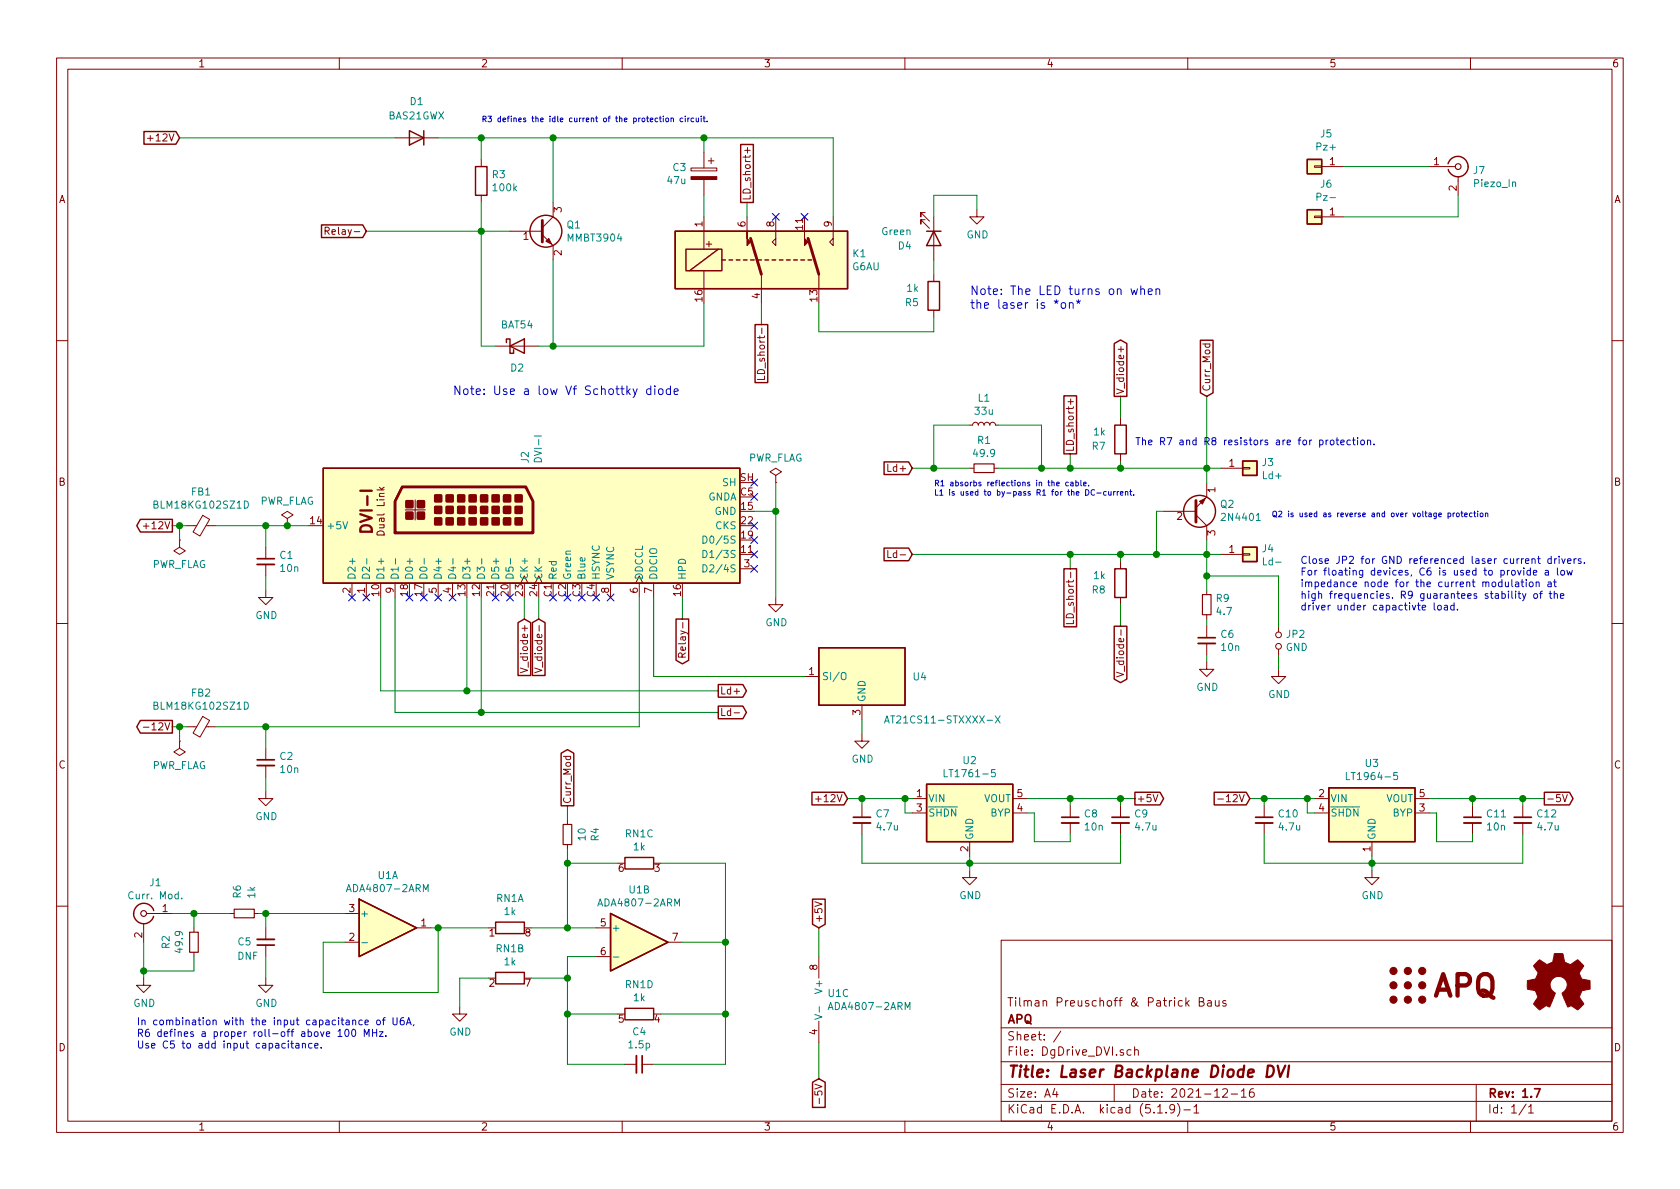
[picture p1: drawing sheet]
EESchema Schematic File Version 4
EELAYER 30 0
EELAYER END
$Descr A4 11693 8268
encoding utf-8
Sheet 1 1
Title "Laser Backplane Diode DVI"
Date "2021-12-16"
Rev "1.7"
Comp "APQ"
Comment1 "Tilman Preuschoff & Patrick Baus"
Comment2 ""
Comment3 ""
Comment4 ""
$EndDescr
Wire Wire Line
	4900 1350 4900 1500
Wire Wire Line
	4900 950  4900 1050
Wire Wire Line
	3850 950  3850 1400
Connection ~ 3850 950 
Wire Wire Line
	3350 950  3350 1100
Connection ~ 3350 950 
Wire Wire Line
	3350 1600 3550 1600
$Comp
L Device:D_Schottky D2
U 1 1
P 3600 2400
F 0 "D2" H 3600 2250 50  0000 C CNN
F 1 "BAT54" H 3600 2550 50  0000 C CNN
F 2 "Diode_SMD:D_SOT-23_ANK" H 3600 2524 50  0001 C CNN
F 3 "" H 3600 2400 50  0000 C CNN
F 4 "STMicroelectronics" H 3600 2400 60  0001 C CNN "MFN"
F 5 "BAT54SFILMY" H 3600 2400 50  0001 C CNN "PN"
F 6 "Use a low Vf Schottky" V 3600 2400 60  0001 C CNN "Note"
	1    3600 2400
	1    0    0    -1  
$EndComp
Wire Wire Line
	4900 2400 4900 2100
Wire Wire Line
	3750 2400 3850 2400
Wire Wire Line
	3850 2400 3850 1800
Connection ~ 3850 2400
Connection ~ 3350 1600
$Comp
L Device:R R3
U 1 1
P 3350 1250
F 0 "R3" H 3420 1296 50  0000 L CNN
F 1 "100k" H 3420 1205 50  0000 L CNN
F 2 "Resistor_SMD:R_0603_1608Metric" V 3280 1250 50  0001 C CNN
F 3 "" H 3350 1250 50  0001 C CNN
F 4 "Susumu" H 3350 1250 60  0001 C CNN "MFN"
F 5 "RR0816P-104-D" H 3350 1250 50  0001 C CNN "PN"
	1    3350 1250
	1    0    0    -1  
$EndComp
Wire Wire Line
	3350 1400 3350 1600
Wire Wire Line
	3450 2400 3350 2400
Text Notes 3150 2750 0    60   ~ 0
Note: Use a low Vf Schottky diode
Wire Wire Line
	3850 950  4900 950 
Wire Wire Line
	3350 950  3850 950 
Wire Wire Line
	3350 1600 3350 2400
$Comp
L Device:R R?
U 1 1
P 6500 2050
AR Path="/58C0011A/595D86D5/5BC1B30D" Ref="R?"  Part="1" 
AR Path="/5933E182/5BC1B30D" Ref="R?"  Part="1" 
AR Path="/5BC1B30D" Ref="R5"  Part="1" 
F 0 "R5" H 6600 2100 50  0000 L CNN
F 1 "1k" H 6600 2000 50  0000 L CNN
F 2 "Resistor_SMD:R_0603_1608Metric" V 6430 2050 50  0001 C CNN
F 3 "~" H 6500 2050 50  0001 C CNN
F 4 "Susumu" H 6500 2050 50  0001 C CNN "MFN"
F 5 "RR0816P-102-D" H 6500 2050 50  0001 C CNN "PN"
	1    6500 2050
	-1   0    0    1   
$EndComp
Wire Wire Line
	5700 2100 5700 2300
$Comp
L Device:LED D4
U 1 1
P 6500 1650
F 0 "D4" V 6550 1500 50  0000 R CNN
F 1 "Green" V 6450 1500 50  0000 R CNN
F 2 "LED_THT:LED_D3.0mm_FlatTop" H 6500 1650 50  0001 C CNN
F 3 "~" H 6500 1650 50  0001 C CNN
F 4 "Kingbright" H 6500 1650 50  0001 C CNN "MFN"
F 5 "WP424GDT" H 6500 1650 50  0001 C CNN "PN"
	1    6500 1650
	0    1    1    0   
$EndComp
Wire Wire Line
	6500 2300 6500 2200
Wire Wire Line
	6500 1900 6500 1800
NoConn ~ 5400 1500
Wire Wire Line
	5700 2300 6500 2300
Text Notes 6750 2150 0    60   ~ 0
Note: The LED turns on when\nthe laser is *on*
$Comp
L Device:CP C3
U 1 1
P 4900 1200
F 0 "C3" H 5018 1246 50  0000 L CNN
F 1 "47u" H 5018 1155 50  0000 L CNN
F 2 "Capacitor_THT:CP_Radial_D5.0mm_P2.00mm" H 4938 1050 50  0001 C CNN
F 3 "" H 4900 1200 50  0001 C CNN
F 4 "Nichicon" H 4900 1200 60  0001 C CNN "MFN"
F 5 "UHV1V470MDD" H 4900 1200 50  0001 C CNN "PN"
	1    4900 1200
	-1   0    0    -1  
$EndComp
$Comp
L Device:D D?
U 1 1
P 2900 950
AR Path="/58C0011A/590FFCC9/5D43EA34" Ref="D?"  Part="1" 
AR Path="/5933E182/5D43EA34" Ref="D?"  Part="1" 
AR Path="/5D43EA34" Ref="D1"  Part="1" 
F 0 "D1" H 2900 700 50  0000 C CNN
F 1 "BAS21GWX" H 2900 800 50  0000 C CNN
F 2 "Diode_SMD:D_SOD-123" H 2900 950 50  0001 C CNN
F 3 "~" H 2900 950 50  0001 C CNN
F 4 "Nexperia" H 2900 950 50  0001 C CNN "MFN"
F 5 "BAS21GWX" H 2900 950 50  0001 C CNN "PN"
	1    2900 950 
	-1   0    0    1   
$EndComp
Wire Wire Line
	3050 950  3350 950 
Wire Wire Line
	3350 1600 2550 1600
Wire Wire Line
	3850 2400 4900 2400
$Comp
L Molex:DVI-I J2
U 1 1
P 3250 3650
F 0 "J2" H 3680 3246 50  0000 L CNN
F 1 "DVI-I" H 3680 3155 50  0000 L CNN
F 2 "custom:DVI-I_Conn_Link_CDVI-F29VDG1-P1" H 3275 3650 50  0001 C CNN
F 3 "" H 3275 3650 50  0001 C CNN
F 4 "Conn_Link" H 3250 3650 50  0001 C CNN "MFN"
F 5 "CDVI-F29VDG1-P1" H 3250 3650 50  0001 C CNN "PN"
	1    3250 3650
	0    -1   -1   0   
$EndComp
$Comp
L Omron_G6AU:G6AU K1
U 1 1
P 5300 1800
F 0 "K1" H 5930 1846 50  0000 L CNN
F 1 "G6AU" H 5930 1755 50  0000 L CNN
F 2 "custom:Relay_SPDT_OMRON-G6A" H 5850 1850 50  0001 C CNN
F 3 "" H 5300 1800 50  0001 C CNN
F 4 "Omron" H 5300 1800 50  0001 C CNN "MFN"
F 5 "G6AU-274P-ST-US-DC9" H 5300 1800 50  0001 C CNN "PN"
	1    5300 1800
	1    0    0    -1  
$EndComp
Connection ~ 4900 950 
$Comp
L power:GND #PWR0101
U 1 1
P 5400 4150
F 0 "#PWR0101" H 5400 3900 50  0001 C CNN
F 1 "GND" H 5405 3977 50  0000 C CNN
F 2 "" H 5400 4150 50  0001 C CNN
F 3 "" H 5400 4150 50  0001 C CNN
	1    5400 4150
	1    0    0    -1  
$EndComp
Wire Wire Line
	5250 3550 5400 3550
Connection ~ 5400 3550
$Comp
L Connector:Conn_Coaxial J1
U 1 1
P 1000 6350
F 0 "J1" H 918 6567 50  0000 C CNN
F 1 "Curr. Mod." H 918 6476 50  0000 C CNN
F 2 "Connector_Coaxial:SMA_Amphenol_901-144_Vertical" H 1000 6350 50  0001 C CNN
F 3 "~" H 1000 6350 50  0001 C CNN
F 4 "DNF" H 1000 6350 50  0001 C CNN "Config"
	1    1000 6350
	-1   0    0    -1  
$EndComp
$Comp
L Device:R_Small R2
U 1 1
P 1350 6550
F 0 "R2" V 1154 6550 50  0000 C CNN
F 1 "49.9" V 1245 6550 50  0000 C CNN
F 2 "Resistor_SMD:R_1210_3225Metric" H 1350 6550 50  0001 C CNN
F 3 "~" H 1350 6550 50  0001 C CNN
F 4 "Yageo" V 1350 6550 50  0001 C CNN "MFN"
F 5 "RC1210FR-0749R9L" V 1350 6550 50  0001 C CNN "PN"
	1    1350 6550
	1    0    0    -1  
$EndComp
Wire Wire Line
	1200 6350 1350 6350
Text GLabel 5300 2250 3    50   UnSpc ~ 0
LD_short-
Wire Wire Line
	5300 2100 5300 2250
Text GLabel 5200 1400 1    50   UnSpc ~ 0
LD_short+
Wire Wire Line
	5200 1400 5200 1500
Text GLabel 7450 3150 1    50   UnSpc ~ 0
LD_short+
Text GLabel 7450 3950 3    50   UnSpc ~ 0
LD_short-
Wire Wire Line
	7450 3150 7450 3250
Connection ~ 7450 3250
Wire Wire Line
	7450 3950 7450 3850
NoConn ~ 2450 4150
NoConn ~ 2550 4150
NoConn ~ 2850 4150
NoConn ~ 2950 4150
NoConn ~ 3050 4150
NoConn ~ 3150 4150
NoConn ~ 3450 4150
NoConn ~ 3550 4150
NoConn ~ 3850 4150
NoConn ~ 3950 4150
NoConn ~ 4050 4150
NoConn ~ 4150 4150
NoConn ~ 4250 4150
Text GLabel 1200 3650 0    50   Output ~ 0
+12V
Text GLabel 4750 4300 3    50   Output ~ 0
Relay-
Wire Wire Line
	4750 4150 4750 4300
Text GLabel 1250 950  0    50   Input ~ 0
+12V
Wire Wire Line
	6500 1350 6500 1500
$Comp
L power:GND #PWR0102
U 1 1
P 6800 1450
F 0 "#PWR0102" H 6800 1200 50  0001 C CNN
F 1 "GND" H 6805 1277 50  0000 C CNN
F 2 "" H 6800 1450 50  0001 C CNN
F 3 "" H 6800 1450 50  0001 C CNN
	1    6800 1450
	1    0    0    -1  
$EndComp
Wire Wire Line
	6500 1350 6800 1350
Wire Wire Line
	6800 1350 6800 1450
Text GLabel 2550 1600 0    50   Input ~ 0
Relay-
$Comp
L power:PWR_FLAG #FLG0101
U 1 1
P 5400 3350
F 0 "#FLG0101" H 5400 3425 50  0001 C CNN
F 1 "PWR_FLAG" H 5400 3523 50  0000 C CNN
F 2 "" H 5400 3350 50  0001 C CNN
F 3 "~" H 5400 3350 50  0001 C CNN
	1    5400 3350
	1    0    0    -1  
$EndComp
$Comp
L power:PWR_FLAG #FLG0102
U 1 1
P 1250 3750
F 0 "#FLG0102" H 1250 3825 50  0001 C CNN
F 1 "PWR_FLAG" H 1250 3923 50  0000 C CNN
F 2 "" H 1250 3750 50  0001 C CNN
F 3 "~" H 1250 3750 50  0001 C CNN
	1    1250 3750
	-1   0    0    1   
$EndComp
Wire Wire Line
	5400 3350 5400 3550
Wire Wire Line
	5400 3550 5400 4150
NoConn ~ 5250 3350
NoConn ~ 5250 3450
NoConn ~ 5250 3650
NoConn ~ 5250 3750
NoConn ~ 5250 3850
NoConn ~ 5250 3950
$Comp
L Transistor_BJT:MMBT3904 Q1
U 1 1
P 3750 1600
F 0 "Q1" H 3941 1646 50  0000 L CNN
F 1 "MMBT3904" H 3941 1555 50  0000 L CNN
F 2 "Package_TO_SOT_SMD:SOT-23" H 3950 1525 50  0001 L CIN
F 3 "https://www.fairchildsemi.com/datasheets/2N/2N3904.pdf" H 3750 1600 50  0001 L CNN
F 4 "Nexperia" H 3750 1600 50  0001 C CNN "MFN"
F 5 "MMBT3904VL" H 3750 1600 50  0001 C CNN "PN"
	1    3750 1600
	1    0    0    -1  
$EndComp
Wire Wire Line
	1250 950  2750 950 
Wire Wire Line
	5800 950  5800 1500
Wire Wire Line
	4900 950  5800 950 
NoConn ~ 5600 1500
$Comp
L Device:R_Small R1
U 1 1
P 6850 3250
F 0 "R1" V 6654 3250 50  0000 C CNN
F 1 "49.9" V 6745 3250 50  0000 C CNN
F 2 "Resistor_SMD:R_0603_1608Metric" H 6850 3250 50  0001 C CNN
F 3 "~" H 6850 3250 50  0001 C CNN
F 4 "Susumu" V 6850 3250 50  0001 C CNN "MFN"
F 5 "RR0816Q-49R9-D-68R" V 6850 3250 50  0001 C CNN "PN"
	1    6850 3250
	0    1    1    0   
$EndComp
Wire Wire Line
	6750 3250 6500 3250
Text GLabel 3650 4300 3    50   Input ~ 0
V_diode+
Text GLabel 3750 4300 3    50   Input ~ 0
V_diode-
Wire Wire Line
	3650 4300 3650 4150
Wire Wire Line
	3750 4300 3750 4150
$Comp
L Connector:Conn_Coaxial J7
U 1 1
P 10150 1150
F 0 "J7" H 10250 1125 50  0000 L CNN
F 1 "Piezo_In" H 10250 1034 50  0000 L CNN
F 2 "Connector_Coaxial:SMA_Amphenol_901-144_Vertical" H 10150 1150 50  0001 C CNN
F 3 " ~" H 10150 1150 50  0001 C CNN
F 4 "DNF" H 10150 1150 50  0001 C CNN "Config"
	1    10150 1150
	1    0    0    -1  
$EndComp
Wire Wire Line
	9950 1150 9350 1150
Wire Wire Line
	10150 1500 10150 1350
$Comp
L Connector_Generic:Conn_01x01 J5
U 1 1
P 9150 1150
F 0 "J5" H 9068 925 50  0000 C CNN
F 1 "Pz+" H 9068 1016 50  0000 C CNN
F 2 "TestPoint:TestPoint_Keystone_5015_Micro-Minature" H 9150 1150 50  0001 C CNN
F 3 "~" H 9150 1150 50  0001 C CNN
F 4 "DNF" H 9150 1150 50  0001 C CNN "Config"
	1    9150 1150
	-1   0    0    1   
$EndComp
$Comp
L Connector_Generic:Conn_01x01 J6
U 1 1
P 9150 1500
F 0 "J6" H 9068 1275 50  0000 C CNN
F 1 "Pz-" H 9068 1366 50  0000 C CNN
F 2 "TestPoint:TestPoint_Keystone_5015_Micro-Minature" H 9150 1500 50  0001 C CNN
F 3 "~" H 9150 1500 50  0001 C CNN
F 4 "DNF" H 9150 1500 50  0001 C CNN "Config"
	1    9150 1500
	-1   0    0    1   
$EndComp
Wire Wire Line
	9350 1500 10150 1500
$Comp
L Connector_Generic:Conn_01x01 J3
U 1 1
P 8700 3250
F 0 "J3" H 8780 3292 50  0000 L CNN
F 1 "Ld+" H 8780 3201 50  0000 L CNN
F 2 "Connector_Wire:SolderWirePad_1x01_Drill1mm" H 8700 3250 50  0001 C CNN
F 3 "~" H 8700 3250 50  0001 C CNN
F 4 "DNF" H 8700 3250 50  0001 C CNN "Config"
	1    8700 3250
	1    0    0    -1  
$EndComp
$Comp
L Connector_Generic:Conn_01x01 J4
U 1 1
P 8700 3850
F 0 "J4" H 8780 3892 50  0000 L CNN
F 1 "Ld-" H 8780 3801 50  0000 L CNN
F 2 "TestPoint:TestPoint_Keystone_5019_Minature" H 8700 3850 50  0001 C CNN
F 3 "~" H 8700 3850 50  0001 C CNN
F 4 "DNF" H 8700 3850 50  0001 C CNN "Config"
	1    8700 3850
	1    0    0    -1  
$EndComp
Wire Wire Line
	8100 3550 8050 3550
Wire Wire Line
	7450 3850 7800 3850
Wire Wire Line
	7450 3250 7800 3250
Wire Wire Line
	6950 3250 7250 3250
Wire Wire Line
	8050 3550 8050 3850
Connection ~ 8050 3850
Wire Wire Line
	8050 3850 7800 3850
Text GLabel 7800 2750 1    50   Output ~ 0
V_diode+
Wire Wire Line
	8400 3350 8400 3250
Wire Wire Line
	8400 3250 8500 3250
Wire Wire Line
	8400 3250 7800 3250
Connection ~ 8400 3250
Connection ~ 7800 3250
$Comp
L Device:Q_NPN_EBC Q2
U 1 1
P 8300 3550
F 0 "Q2" H 8490 3504 50  0000 L CNN
F 1 "2N4401" H 8490 3595 50  0000 L CNN
F 2 "Package_TO_SOT_THT:TO-92_Inline_Horizontal1" H 8500 3650 50  0001 C CNN
F 3 "~" H 8300 3550 50  0001 C CNN
F 4 "ON Semiconductor" H 8300 3550 50  0001 C CNN "MFN"
F 5 "2N4401BU" H 8300 3550 50  0001 C CNN "PN"
	1    8300 3550
	1    0    0    1   
$EndComp
Connection ~ 7800 3850
Wire Wire Line
	8400 3750 8400 3850
Connection ~ 8400 3850
Wire Wire Line
	8400 3850 8500 3850
Wire Wire Line
	8050 3850 8400 3850
Wire Wire Line
	7800 3200 7800 3250
Wire Wire Line
	7800 3900 7800 3850
$Comp
L Graphic:Logo_Open_Hardware_Small LOGO2
U 1 1
P 10850 6850
F 0 "LOGO2" H 10850 7125 50  0001 C CNN
F 1 "Logo_Open_Hardware_Small" H 10850 6625 50  0001 C CNN
F 2 "Symbol:OSHW-Logo_7.5x8mm_SilkScreen" H 10850 6850 50  0001 C CNN
F 3 "~" H 10850 6850 50  0001 C CNN
F 4 "DNF" H 10850 6850 50  0001 C CNN "Config"
	1    10850 6850
	1    0    0    -1  
$EndComp
$Comp
L Custom_logos:Logo_APQ LOGO1
U 1 1
P 9500 6850
F 0 "LOGO1" H 9750 7125 50  0001 C CNN
F 1 "Logo_APQ" H 9750 6600 50  0001 C CNN
F 2 "custom:APQ-Logo_small" H 9800 6850 50  0001 C CNN
F 3 "~" H 9800 6850 50  0001 C CNN
F 4 "DNF" H 9500 6850 50  0001 C CNN "Config"
	1    9500 6850
	1    0    0    -1  
$EndComp
Wire Wire Line
	7800 2900 7800 2750
$Comp
L Device:R R?
U 1 1
P 7800 3050
AR Path="/58C0011A/595D86D5/5F87A319" Ref="R?"  Part="1" 
AR Path="/5933E182/5F87A319" Ref="R?"  Part="1" 
AR Path="/5F87A319" Ref="R7"  Part="1" 
F 0 "R7" H 7900 3100 50  0000 L CNN
F 1 "1k" H 7900 3000 50  0000 L CNN
F 2 "Resistor_SMD:R_0603_1608Metric" V 7730 3050 50  0001 C CNN
F 3 "~" H 7800 3050 50  0001 C CNN
F 4 "Susumu" H 7800 3050 50  0001 C CNN "MFN"
F 5 "RR0816P-102-D" H 7800 3050 50  0001 C CNN "PN"
	1    7800 3050
	-1   0    0    1   
$EndComp
$Comp
L Device:R R?
U 1 1
P 7800 4050
AR Path="/58C0011A/595D86D5/5F8863AB" Ref="R?"  Part="1" 
AR Path="/5933E182/5F8863AB" Ref="R?"  Part="1" 
AR Path="/5F8863AB" Ref="R8"  Part="1" 
F 0 "R8" H 7900 4100 50  0000 L CNN
F 1 "1k" H 7900 4000 50  0000 L CNN
F 2 "Resistor_SMD:R_0603_1608Metric" V 7730 4050 50  0001 C CNN
F 3 "~" H 7800 4050 50  0001 C CNN
F 4 "Susumu" H 7800 4050 50  0001 C CNN "MFN"
F 5 "RR0816P-102-D" H 7800 4050 50  0001 C CNN "PN"
	1    7800 4050
	-1   0    0    1   
$EndComp
Text GLabel 7800 4350 3    50   Output ~ 0
V_diode-
Wire Wire Line
	7800 4350 7800 4200
Text Notes 7900 3100 0    50   ~ 0
The R7 and R8 resistors are for protection.
$Comp
L Device:C_Small C1
U 1 1
P 1850 3900
F 0 "C1" H 1942 3946 50  0000 L CNN
F 1 "10n" H 1942 3855 50  0000 L CNN
F 2 "Capacitor_SMD:C_0603_1608Metric" H 1850 3900 50  0001 C CNN
F 3 "~" H 1850 3900 50  0001 C CNN
F 4 "Kemet" H 1850 3900 50  0001 C CNN "MFN"
F 5 "C0603C103K2RECAUTO " H 1850 3900 50  0001 C CNN "PN"
	1    1850 3900
	1    0    0    -1  
$EndComp
$Comp
L power:GND #PWR0103
U 1 1
P 1850 4100
F 0 "#PWR0103" H 1850 3850 50  0001 C CNN
F 1 "GND" H 1855 3927 50  0000 C CNN
F 2 "" H 1850 4100 50  0001 C CNN
F 3 "" H 1850 4100 50  0001 C CNN
	1    1850 4100
	1    0    0    -1  
$EndComp
Wire Wire Line
	1850 4100 1850 4000
Wire Wire Line
	1850 3800 1850 3650
Connection ~ 1850 3650
Wire Wire Line
	1200 3650 1250 3650
$Comp
L Device:Ferrite_Bead_Small FB1
U 1 1
P 1400 3650
F 0 "FB1" V 1163 3650 50  0000 C CNN
F 1 "BLM18KG102SZ1D" V 1254 3650 50  0000 C CNN
F 2 "Inductor_SMD:L_0603_1608Metric" V 1330 3650 50  0001 C CNN
F 3 "~" H 1400 3650 50  0001 C CNN
F 4 "Murata " V 1400 3650 50  0001 C CNN "MFN"
F 5 "BLM18KG102SZ1D" V 1400 3650 50  0001 C CNN "PN"
	1    1400 3650
	0    1    1    0   
$EndComp
Wire Wire Line
	1500 3650 1850 3650
$Comp
L power:GND #PWR0104
U 1 1
P 1000 6800
F 0 "#PWR0104" H 1000 6550 50  0001 C CNN
F 1 "GND" H 1005 6627 50  0000 C CNN
F 2 "" H 1000 6800 50  0001 C CNN
F 3 "" H 1000 6800 50  0001 C CNN
	1    1000 6800
	1    0    0    -1  
$EndComp
Wire Wire Line
	1350 6450 1350 6350
Wire Wire Line
	1000 6550 1000 6750
Wire Wire Line
	1000 6750 1350 6750
Wire Wire Line
	1350 6750 1350 6650
Connection ~ 1000 6750
Wire Wire Line
	1000 6750 1000 6800
Text GLabel 1200 5050 0    50   Output ~ 0
-12V
$Comp
L power:PWR_FLAG #FLG0103
U 1 1
P 1250 5150
F 0 "#FLG0103" H 1250 5225 50  0001 C CNN
F 1 "PWR_FLAG" H 1250 5323 50  0000 C CNN
F 2 "" H 1250 5150 50  0001 C CNN
F 3 "~" H 1250 5150 50  0001 C CNN
	1    1250 5150
	-1   0    0    1   
$EndComp
$Comp
L Device:C_Small C2
U 1 1
P 1850 5300
F 0 "C2" H 1942 5346 50  0000 L CNN
F 1 "10n" H 1942 5255 50  0000 L CNN
F 2 "Capacitor_SMD:C_0603_1608Metric" H 1850 5300 50  0001 C CNN
F 3 "~" H 1850 5300 50  0001 C CNN
F 4 "Kemet" H 1850 5300 50  0001 C CNN "MFN"
F 5 "C0603C103K2RECAUTO " H 1850 5300 50  0001 C CNN "PN"
	1    1850 5300
	1    0    0    -1  
$EndComp
$Comp
L power:GND #PWR0105
U 1 1
P 1850 5500
F 0 "#PWR0105" H 1850 5250 50  0001 C CNN
F 1 "GND" H 1855 5327 50  0000 C CNN
F 2 "" H 1850 5500 50  0001 C CNN
F 3 "" H 1850 5500 50  0001 C CNN
	1    1850 5500
	1    0    0    -1  
$EndComp
Wire Wire Line
	1850 5500 1850 5400
Wire Wire Line
	1850 5200 1850 5050
Connection ~ 1850 5050
Wire Wire Line
	1200 5050 1250 5050
$Comp
L Device:Ferrite_Bead_Small FB2
U 1 1
P 1400 5050
F 0 "FB2" V 1163 5050 50  0000 C CNN
F 1 "BLM18KG102SZ1D" V 1254 5050 50  0000 C CNN
F 2 "Inductor_SMD:L_0603_1608Metric" V 1330 5050 50  0001 C CNN
F 3 "~" H 1400 5050 50  0001 C CNN
F 4 "Murata " V 1400 5050 50  0001 C CNN "MFN"
F 5 "BLM18KG102SZ1D" V 1400 5050 50  0001 C CNN "PN"
	1    1400 5050
	0    1    1    0   
$EndComp
Wire Wire Line
	1500 5050 1850 5050
$Comp
L Device:L_Small L1
U 1 1
P 6850 2950
F 0 "L1" V 7035 2950 50  0000 C CNN
F 1 "33u" V 6944 2950 50  0000 C CNN
F 2 "custom:Coilcraft_XGL5050" H 6850 2950 50  0001 C CNN
F 3 "~" H 6850 2950 50  0001 C CNN
F 4 "Coilcraft" V 6850 2950 50  0001 C CNN "MFN"
F 5 "XGL5050-333MEC" V 6850 2950 50  0001 C CNN "PN"
	1    6850 2950
	0    -1   -1   0   
$EndComp
Wire Wire Line
	7250 2950 7250 3250
Wire Wire Line
	6950 2950 7250 2950
Connection ~ 7250 3250
Wire Wire Line
	7250 3250 7450 3250
Wire Wire Line
	6500 3250 6500 2950
Wire Wire Line
	6500 2950 6750 2950
Text GLabel 8400 2750 1    50   Input ~ 0
Curr_Mod
Wire Wire Line
	8400 3250 8400 2750
$Comp
L Regulator_Linear:LT1761-5 U2
U 1 1
P 6750 5650
F 0 "U2" H 6750 6017 50  0000 C CNN
F 1 "LT1761-5" H 6750 5926 50  0000 C CNN
F 2 "Package_TO_SOT_SMD:TSOT-23-5" H 6750 5975 50  0001 C CNN
F 3 "https://www.analog.com/media/en/technical-documentation/data-sheets/1761sff.pdf" H 6750 5650 50  0001 C CNN
F 4 "Linear Technology" H 6750 5650 50  0001 C CNN "MFN"
F 5 "LT1761ES5-5#TRPBF" H 6750 5650 50  0001 C CNN "PN"
	1    6750 5650
	1    0    0    -1  
$EndComp
$Comp
L Device:C_Small C8
U 1 1
P 7450 5700
F 0 "C8" H 7542 5746 50  0000 L CNN
F 1 "10n" H 7542 5655 50  0000 L CNN
F 2 "Capacitor_SMD:C_0603_1608Metric" H 7450 5700 50  0001 C CNN
F 3 "~" H 7450 5700 50  0001 C CNN
F 4 "Murata Electronics" H 7450 5700 50  0001 C CNN "MFN"
F 5 "GRM1885C1H103JA01J" H 7450 5700 50  0001 C CNN "PN"
	1    7450 5700
	1    0    0    -1  
$EndComp
$Comp
L Device:C_Small C7
U 1 1
P 6000 5700
F 0 "C7" H 6092 5746 50  0000 L CNN
F 1 "4.7u" H 6092 5655 50  0000 L CNN
F 2 "Capacitor_SMD:C_0805_2012Metric" H 6000 5700 50  0001 C CNN
F 3 "~" H 6000 5700 50  0001 C CNN
F 4 "Murata Electronics" H 6000 5700 50  0001 C CNN "MFN"
F 5 "GRM21BR61H475KE51L" H 6000 5700 50  0001 C CNN "PN"
	1    6000 5700
	1    0    0    -1  
$EndComp
$Comp
L Device:C_Small C9
U 1 1
P 7800 5700
F 0 "C9" H 7892 5746 50  0000 L CNN
F 1 "4.7u" H 7892 5655 50  0000 L CNN
F 2 "Capacitor_SMD:C_0805_2012Metric" H 7800 5700 50  0001 C CNN
F 3 "~" H 7800 5700 50  0001 C CNN
F 4 "Murata Electronics" H 7800 5700 50  0001 C CNN "MFN"
F 5 "GRM21BR61H475KE51L" H 7800 5700 50  0001 C CNN "PN"
	1    7800 5700
	1    0    0    -1  
$EndComp
$Comp
L power:GND #PWR0106
U 1 1
P 6750 6050
F 0 "#PWR0106" H 6750 5800 50  0001 C CNN
F 1 "GND" H 6755 5877 50  0000 C CNN
F 2 "" H 6750 6050 50  0001 C CNN
F 3 "" H 6750 6050 50  0001 C CNN
	1    6750 6050
	1    0    0    -1  
$EndComp
Wire Wire Line
	6750 5950 6750 6000
Wire Wire Line
	6750 6000 6000 6000
Wire Wire Line
	6000 6000 6000 5800
Connection ~ 6750 6000
Wire Wire Line
	6750 6000 6750 6050
Wire Wire Line
	7150 5650 7200 5650
Wire Wire Line
	7200 5650 7200 5850
Wire Wire Line
	7200 5850 7450 5850
Wire Wire Line
	7450 5850 7450 5800
Wire Wire Line
	7150 5550 7450 5550
Wire Wire Line
	7800 5550 7800 5600
Wire Wire Line
	7450 5600 7450 5550
Connection ~ 7450 5550
Wire Wire Line
	7450 5550 7800 5550
Wire Wire Line
	6750 6000 7800 6000
Wire Wire Line
	7800 6000 7800 5800
Wire Wire Line
	6350 5550 6300 5550
Wire Wire Line
	6000 5550 6000 5600
Wire Wire Line
	6350 5650 6300 5650
Wire Wire Line
	6300 5650 6300 5550
Connection ~ 6300 5550
Wire Wire Line
	6300 5550 6000 5550
Text GLabel 5900 5550 0    50   Input ~ 0
+12V
Wire Wire Line
	5900 5550 6000 5550
Connection ~ 6000 5550
$Comp
L Device:C_Small C11
U 1 1
P 10250 5700
F 0 "C11" H 10342 5746 50  0000 L CNN
F 1 "10n" H 10342 5655 50  0000 L CNN
F 2 "Capacitor_SMD:C_0603_1608Metric" H 10250 5700 50  0001 C CNN
F 3 "~" H 10250 5700 50  0001 C CNN
F 4 "Murata Electronics" H 10250 5700 50  0001 C CNN "MFN"
F 5 "GRM1885C1H103JA01J" H 10250 5700 50  0001 C CNN "PN"
	1    10250 5700
	1    0    0    -1  
$EndComp
$Comp
L Device:C_Small C10
U 1 1
P 8800 5700
F 0 "C10" H 8892 5746 50  0000 L CNN
F 1 "4.7u" H 8892 5655 50  0000 L CNN
F 2 "Capacitor_SMD:C_0805_2012Metric" H 8800 5700 50  0001 C CNN
F 3 "~" H 8800 5700 50  0001 C CNN
F 4 "Murata Electronics" H 8800 5700 50  0001 C CNN "MFN"
F 5 "GRM21BR61H475KE51L" H 8800 5700 50  0001 C CNN "PN"
	1    8800 5700
	1    0    0    -1  
$EndComp
$Comp
L Device:C_Small C12
U 1 1
P 10600 5700
F 0 "C12" H 10692 5746 50  0000 L CNN
F 1 "4.7u" H 10692 5655 50  0000 L CNN
F 2 "Capacitor_SMD:C_0805_2012Metric" H 10600 5700 50  0001 C CNN
F 3 "~" H 10600 5700 50  0001 C CNN
F 4 "Murata Electronics" H 10600 5700 50  0001 C CNN "MFN"
F 5 "GRM21BR61H475KE51L" H 10600 5700 50  0001 C CNN "PN"
	1    10600 5700
	1    0    0    -1  
$EndComp
$Comp
L power:GND #PWR0107
U 1 1
P 9550 6050
F 0 "#PWR0107" H 9550 5800 50  0001 C CNN
F 1 "GND" H 9555 5877 50  0000 C CNN
F 2 "" H 9550 6050 50  0001 C CNN
F 3 "" H 9550 6050 50  0001 C CNN
	1    9550 6050
	1    0    0    -1  
$EndComp
Wire Wire Line
	9550 5950 9550 6000
Wire Wire Line
	9550 6000 8800 6000
Wire Wire Line
	8800 6000 8800 5800
Connection ~ 9550 6000
Wire Wire Line
	9550 6000 9550 6050
Wire Wire Line
	9950 5650 10000 5650
Wire Wire Line
	10000 5650 10000 5850
Wire Wire Line
	10000 5850 10250 5850
Wire Wire Line
	10250 5850 10250 5800
Wire Wire Line
	9950 5550 10250 5550
Wire Wire Line
	10600 5550 10600 5600
Wire Wire Line
	10250 5600 10250 5550
Connection ~ 10250 5550
Wire Wire Line
	10250 5550 10600 5550
Wire Wire Line
	9550 6000 10600 6000
Wire Wire Line
	10600 6000 10600 5800
Wire Wire Line
	9150 5550 9100 5550
Wire Wire Line
	8800 5550 8800 5600
Wire Wire Line
	9150 5650 9100 5650
Wire Wire Line
	9100 5650 9100 5550
Connection ~ 9100 5550
Wire Wire Line
	9100 5550 8800 5550
Text GLabel 8700 5550 0    50   Input ~ 0
-12V
Wire Wire Line
	8700 5550 8800 5550
Connection ~ 8800 5550
Text GLabel 7900 5550 2    50   Output ~ 0
+5V
Text GLabel 10750 5550 2    50   Output ~ 0
-5V
Wire Wire Line
	7800 5550 7900 5550
Connection ~ 7800 5550
Wire Wire Line
	10600 5550 10750 5550
Connection ~ 10600 5550
$Comp
L Amplifier_Operational:ADA4807-2ARM U1
U 1 1
P 2700 6450
F 0 "U1" H 2700 6817 50  0000 C CNN
F 1 "ADA4807-2ARM" H 2700 6726 50  0000 C CNN
F 2 "custom:MSOP-8_3x3mm_P0.65mm_mod" H 2700 6450 50  0001 C CNN
F 3 "https://www.analog.com/media/en/technical-documentation/data-sheets/ADA4807-1_4807-2_4807-4.pdf" H 2700 6450 50  0001 C CNN
F 4 "Analog Devices" H 2700 6450 50  0001 C CNN "MFN"
F 5 "ADA4807-2ARMZ" H 2700 6450 50  0001 C CNN "PN"
	1    2700 6450
	1    0    0    -1  
$EndComp
$Comp
L Amplifier_Operational:ADA4807-2ARM U1
U 2 1
P 4450 6550
F 0 "U1" H 4450 6917 50  0000 C CNN
F 1 "ADA4807-2ARM" H 4450 6826 50  0000 C CNN
F 2 "custom:MSOP-8_3x3mm_P0.65mm_mod" H 4450 6550 50  0001 C CNN
F 3 "https://www.analog.com/media/en/technical-documentation/data-sheets/ADA4807-1_4807-2_4807-4.pdf" H 4450 6550 50  0001 C CNN
F 4 "Analog Devices" H 4450 6550 50  0001 C CNN "MFN"
F 5 "ADA4807-2ARMZ" H 4450 6550 50  0001 C CNN "PN"
	2    4450 6550
	1    0    0    -1  
$EndComp
$Comp
L Device:R_Pack04_Split RN1
U 1 1
P 3550 6450
F 0 "RN1" V 3343 6450 50  0000 C CNN
F 1 "1k" V 3434 6450 50  0000 C CNN
F 2 "custom:MSOP-8_3x3mm_P0.65mm_mod" V 3470 6450 50  0001 C CNN
F 3 "~" H 3550 6450 50  0001 C CNN
F 4 "Vishay" H 3550 6450 50  0001 C CNN "MFN"
F 5 "MORNTA1001AT5" H 3550 6450 50  0001 C CNN "PN"
	1    3550 6450
	0    1    1    0   
$EndComp
$Comp
L Device:R_Pack04_Split RN1
U 3 1
P 4450 6000
F 0 "RN1" V 4243 6000 50  0000 C CNN
F 1 "1k" V 4334 6000 50  0000 C CNN
F 2 "custom:MSOP-8_3x3mm_P0.65mm_mod" V 4370 6000 50  0001 C CNN
F 3 "~" H 4450 6000 50  0001 C CNN
F 4 "Vishay" H 4450 6000 50  0001 C CNN "MFN"
F 5 "MORNTA1001AT5" H 4450 6000 50  0001 C CNN "PN"
	3    4450 6000
	0    -1   1    0   
$EndComp
$Comp
L Device:R_Pack04_Split RN1
U 4 1
P 4450 7050
F 0 "RN1" V 4243 7050 50  0000 C CNN
F 1 "1k" V 4334 7050 50  0000 C CNN
F 2 "custom:MSOP-8_3x3mm_P0.65mm_mod" V 4370 7050 50  0001 C CNN
F 3 "~" H 4450 7050 50  0001 C CNN
F 4 "Vishay" H 4450 7050 50  0001 C CNN "MFN"
F 5 "MORNTA1001AT5" H 4450 7050 50  0001 C CNN "PN"
	4    4450 7050
	0    -1   1    0   
$EndComp
$Comp
L Device:R_Pack04_Split RN1
U 2 1
P 3550 6800
F 0 "RN1" V 3343 6800 50  0000 C CNN
F 1 "1k" V 3434 6800 50  0000 C CNN
F 2 "custom:MSOP-8_3x3mm_P0.65mm_mod" V 3470 6800 50  0001 C CNN
F 3 "~" H 3550 6800 50  0001 C CNN
F 4 "Vishay" H 3550 6800 50  0001 C CNN "MFN"
F 5 "MORNTA1001AT5" H 3550 6800 50  0001 C CNN "PN"
	2    3550 6800
	0    1    1    0   
$EndComp
$Comp
L Device:C_Small C4
U 1 1
P 4450 7400
F 0 "C4" V 4221 7400 50  0000 C CNN
F 1 "1.5p" V 4312 7400 50  0000 C CNN
F 2 "Capacitor_SMD:C_0603_1608Metric" H 4450 7400 50  0001 C CNN
F 3 "~" H 4450 7400 50  0001 C CNN
F 4 "Yageo" V 4450 7400 50  0001 C CNN "MFN"
F 5 "CC0603CPNPO9BN1R5" V 4450 7400 50  0001 C CNN "PN"
	1    4450 7400
	0    1    1    0   
$EndComp
Wire Wire Line
	3000 6450 3050 6450
Wire Wire Line
	3700 6450 3950 6450
Wire Wire Line
	4150 6650 3950 6650
Wire Wire Line
	3950 6650 3950 6800
Wire Wire Line
	3950 6800 3700 6800
$Comp
L power:GND #PWR0108
U 1 1
P 3200 7000
F 0 "#PWR0108" H 3200 6750 50  0001 C CNN
F 1 "GND" H 3205 6827 50  0000 C CNN
F 2 "" H 3200 7000 50  0001 C CNN
F 3 "" H 3200 7000 50  0001 C CNN
	1    3200 7000
	1    0    0    -1  
$EndComp
Wire Wire Line
	3200 7000 3200 6800
Wire Wire Line
	3200 6800 3400 6800
Wire Wire Line
	3950 6800 3950 7050
Wire Wire Line
	3950 7400 4350 7400
Connection ~ 3950 6800
Wire Wire Line
	4300 7050 3950 7050
Connection ~ 3950 7050
Wire Wire Line
	3950 7050 3950 7400
Wire Wire Line
	4550 7400 5050 7400
Wire Wire Line
	5050 7400 5050 7050
Wire Wire Line
	5050 6550 4750 6550
Wire Wire Line
	4600 7050 5050 7050
Connection ~ 5050 7050
Wire Wire Line
	3950 6450 3950 6000
Wire Wire Line
	3950 6000 4300 6000
Connection ~ 3950 6450
Wire Wire Line
	3950 6450 4150 6450
Wire Wire Line
	4600 6000 5050 6000
Wire Wire Line
	5050 6000 5050 6550
Connection ~ 5050 6550
Text GLabel 3950 5600 1    50   Output ~ 0
Curr_Mod
Wire Wire Line
	2400 6550 2250 6550
Wire Wire Line
	2250 6550 2250 6900
Wire Wire Line
	2250 6900 3050 6900
Wire Wire Line
	3050 6900 3050 6450
Wire Wire Line
	3050 6450 3400 6450
$Comp
L Amplifier_Operational:ADA4807-2ARM U1
U 3 1
P 5800 6950
F 0 "U1" H 5758 6996 50  0000 L CNN
F 1 "ADA4807-2ARM" H 5758 6905 50  0000 L CNN
F 2 "custom:MSOP-8_3x3mm_P0.65mm_mod" H 5800 6950 50  0001 C CNN
F 3 "https://www.analog.com/media/en/technical-documentation/data-sheets/ADA4807-1_4807-2_4807-4.pdf" H 5800 6950 50  0001 C CNN
	3    5800 6950
	1    0    0    -1  
$EndComp
Text GLabel 5700 6450 1    50   Input ~ 0
+5V
Text GLabel 5700 7500 3    50   Input ~ 0
-5V
$Comp
L Device:R_Small R4
U 1 1
P 3950 5800
F 0 "R4" V 3754 5800 50  0000 C CNN
F 1 "10" V 3845 5800 50  0000 C CNN
F 2 "Resistor_SMD:R_0603_1608Metric" H 3950 5800 50  0001 C CNN
F 3 "~" H 3950 5800 50  0001 C CNN
F 4 "Susumu" V 3950 5800 50  0001 C CNN "MFN"
F 5 "RR0816Q-100-D" V 3950 5800 50  0001 C CNN "PN"
	1    3950 5800
	-1   0    0    1   
$EndComp
Connection ~ 3950 6000
Wire Wire Line
	5050 6550 5050 7050
Wire Wire Line
	3950 5900 3950 6000
Wire Wire Line
	3950 5600 3950 5700
Wire Wire Line
	1250 3750 1250 3650
Wire Wire Line
	1850 3650 2000 3650
Connection ~ 1250 3650
Wire Wire Line
	1250 3650 1300 3650
Wire Wire Line
	1250 5150 1250 5050
Wire Wire Line
	1850 5050 4450 5050
Connection ~ 1250 5050
Wire Wire Line
	1250 5050 1300 5050
$Comp
L power:PWR_FLAG #FLG0104
U 1 1
P 2000 3650
F 0 "#FLG0104" H 2000 3725 50  0001 C CNN
F 1 "PWR_FLAG" H 2000 3823 50  0000 C CNN
F 2 "" H 2000 3650 50  0001 C CNN
F 3 "~" H 2000 3650 50  0001 C CNN
	1    2000 3650
	1    0    0    -1  
$EndComp
Connection ~ 2000 3650
Wire Wire Line
	2000 3650 2150 3650
Wire Wire Line
	5700 6450 5700 6650
Wire Wire Line
	5700 7250 5700 7500
Wire Wire Line
	4450 4150 4450 5050
$Comp
L Microchip:AT21CS11-STXXXX-X U4
U 1 1
P 6000 4700
F 0 "U4" H 5650 4700 50  0000 R CNN
F 1 "AT21CS11-STXXXX-X" H 5850 4400 50  0000 R CNN
F 2 "Package_TO_SOT_SMD:SOT-23" H 6000 4700 50  0001 C CNN
F 3 "https://ww1.microchip.com/downloads/en/DeviceDoc/AT21CS01-AT21CS11-Data-Sheet-DS20005857D.pdf" H 6000 4700 50  0001 C CNN
F 4 "DNF" H 6000 4700 50  0001 C CNN "Config"
	1    6000 4700
	-1   0    0    -1  
$EndComp
$Comp
L power:GND #PWR0109
U 1 1
P 6000 5100
F 0 "#PWR0109" H 6000 4850 50  0001 C CNN
F 1 "GND" H 6005 4927 50  0000 C CNN
F 2 "" H 6000 5100 50  0001 C CNN
F 3 "" H 6000 5100 50  0001 C CNN
	1    6000 5100
	1    0    0    -1  
$EndComp
Wire Wire Line
	6000 5100 6000 5000
$Comp
L Regulator_Linear:LT1964-5 U3
U 1 1
P 9550 5650
F 0 "U3" H 9550 5308 50  0000 C CNN
F 1 "LT1964-5" H 9550 5399 50  0000 C CNN
F 2 "Package_TO_SOT_SMD:TSOT-23-5" H 9550 5350 50  0001 C CNN
F 3 "https://www.analog.com/media/en/technical-documentation/data-sheets/1964fb.pdf" H 9550 5650 50  0001 C CNN
F 4 "Linear Technology" H 9550 5650 50  0001 C CNN "MFN"
F 5 "LT1964ES5-5#TRPBF" H 9550 5650 50  0001 C CNN "PN"
	1    9550 5650
	1    0    0    1   
$EndComp
$Comp
L power:GND #PWR0110
U 1 1
P 8900 4650
F 0 "#PWR0110" H 8900 4400 50  0001 C CNN
F 1 "GND" H 8905 4477 50  0000 C CNN
F 2 "" H 8900 4650 50  0001 C CNN
F 3 "" H 8900 4650 50  0001 C CNN
	1    8900 4650
	1    0    0    -1  
$EndComp
$Comp
L Device:Jumper_NO_Small JP2
U 1 1
P 8900 4450
F 0 "JP2" V 8854 4498 50  0000 L CNN
F 1 "GND" V 8945 4498 50  0000 L CNN
F 2 "Jumper:SolderJumper-2_P1.3mm_Open_RoundedPad1.0x1.5mm" H 8900 4450 50  0001 C CNN
F 3 "~" H 8900 4450 50  0001 C CNN
F 4 "DNF" V 8900 4450 50  0001 C CNN "Config"
	1    8900 4450
	0    1    1    0   
$EndComp
Wire Wire Line
	8900 4650 8900 4550
$Comp
L Device:R_Small R9
U 1 1
P 8400 4200
F 0 "R9" H 8459 4246 50  0000 L CNN
F 1 "4.7" H 8459 4155 50  0000 L CNN
F 2 "Resistor_SMD:R_0603_1608Metric" H 8400 4200 50  0001 C CNN
F 3 "~" H 8400 4200 50  0001 C CNN
F 4 "Panasonic" H 8400 4200 50  0001 C CNN "MFN"
F 5 "ERJ-3RQF4R7V" H 8400 4200 50  0001 C CNN "PN"
	1    8400 4200
	1    0    0    -1  
$EndComp
Text GLabel 5000 4950 2    50   Output ~ 0
Ld-
Wire Wire Line
	2750 4150 2750 4950
Wire Wire Line
	2750 4950 3350 4950
Wire Wire Line
	3350 4150 3350 4950
Connection ~ 3350 4950
Wire Wire Line
	3350 4950 5000 4950
Text GLabel 5000 4800 2    50   Output ~ 0
Ld+
Wire Wire Line
	5000 4800 3250 4800
Wire Wire Line
	3250 4150 3250 4800
Wire Wire Line
	2650 4800 3250 4800
Wire Wire Line
	2650 4150 2650 4800
Connection ~ 3250 4800
Wire Wire Line
	4550 4700 5600 4700
Wire Wire Line
	4550 4150 4550 4700
Text GLabel 6350 3250 0    50   Input ~ 0
Ld+
$Comp
L power:GND #PWR0111
U 1 1
P 8400 4600
F 0 "#PWR0111" H 8400 4350 50  0001 C CNN
F 1 "GND" H 8405 4427 50  0000 C CNN
F 2 "" H 8400 4600 50  0001 C CNN
F 3 "" H 8400 4600 50  0001 C CNN
	1    8400 4600
	1    0    0    -1  
$EndComp
Wire Wire Line
	8400 4600 8400 4550
Wire Wire Line
	8400 4350 8400 4300
Wire Wire Line
	8400 3850 8400 4000
Wire Wire Line
	8400 4000 8900 4000
Wire Wire Line
	8900 4000 8900 4350
Connection ~ 8400 4000
Wire Wire Line
	8400 4000 8400 4100
Wire Wire Line
	6500 3250 6350 3250
Connection ~ 6500 3250
Text GLabel 6350 3850 0    50   Input ~ 0
Ld-
Wire Wire Line
	7450 3850 6350 3850
Connection ~ 7450 3850
$Comp
L Device:C_Small C5
U 1 1
P 1850 6550
F 0 "C5" H 2050 6550 50  0000 R CNN
F 1 "DNF" H 2050 6650 50  0000 R CNN
F 2 "Capacitor_SMD:C_0603_1608Metric" H 1850 6550 50  0001 C CNN
F 3 "~" H 1850 6550 50  0001 C CNN
F 4 "DNF" H 1850 6550 50  0001 C CNN "Config"
	1    1850 6550
	-1   0    0    1   
$EndComp
$Comp
L power:GND #PWR0112
U 1 1
P 1850 6800
F 0 "#PWR0112" H 1850 6550 50  0001 C CNN
F 1 "GND" H 1855 6627 50  0000 C CNN
F 2 "" H 1850 6800 50  0001 C CNN
F 3 "" H 1850 6800 50  0001 C CNN
	1    1850 6800
	1    0    0    -1  
$EndComp
Wire Wire Line
	1850 6800 1850 6650
Connection ~ 1350 6350
Wire Wire Line
	1800 6350 1850 6350
Wire Wire Line
	1850 6450 1850 6350
$Comp
L Device:R_Small R?
U 1 1
P 1700 6350
AR Path="/58C0011A/595D86D5/61D16380" Ref="R?"  Part="1" 
AR Path="/5933E182/61D16380" Ref="R?"  Part="1" 
AR Path="/61D16380" Ref="R6"  Part="1" 
F 0 "R6" H 1800 6400 50  0000 L CNN
F 1 "1k" H 1800 6300 50  0000 L CNN
F 2 "Resistor_SMD:R_0603_1608Metric" V 1630 6350 50  0001 C CNN
F 3 "~" H 1700 6350 50  0001 C CNN
F 4 "Susumu" H 1700 6350 50  0001 C CNN "MFN"
F 5 "RR0816P-102-D" H 1700 6350 50  0001 C CNN "PN"
	1    1700 6350
	0    -1   -1   0   
$EndComp
Connection ~ 3050 6450
Connection ~ 1850 6350
Wire Wire Line
	1850 6350 2400 6350
Wire Wire Line
	1350 6350 1600 6350
Text Notes 950  7300 0    50   ~ 0
In combination with the input capacitance of U6A,\nR6 defines a proper roll-off above 100 MHz. \nUse C5 to add input capacitance. 
Text Notes 6500 3450 0    39   ~ 0
R1 absorbs reflections in the cable.\nL1 is used to by-pass R1 for the DC-current. 
$Comp
L Device:C_Small C6
U 1 1
P 8400 4450
F 0 "C6" H 8492 4496 50  0000 L CNN
F 1 "10n" H 8492 4405 50  0000 L CNN
F 2 "Capacitor_SMD:C_0603_1608Metric" H 8400 4450 50  0001 C CNN
F 3 "~" H 8400 4450 50  0001 C CNN
F 4 "Murata Electronics" H 8400 4450 50  0001 C CNN "MFN"
F 5 "GRM1885C1H103JA01J" H 8400 4450 50  0001 C CNN "PN"
	1    8400 4450
	1    0    0    -1  
$EndComp
Text Notes 3350 850  0    39   ~ 0
R3 defines the idle current of the protection circuit.
Text Notes 9050 4250 0    50   ~ 0
Close JP2 for GND referenced laser current drivers. \nFor floating devices, C6 is used to provide a low\nimpedance node for the current modulation at \nhigh frequencies. R9 guarantees stability of the \ndriver under capactivte load.
Text Notes 8850 3600 0    39   ~ 0
Q2 is used as reverse and over voltage protection
$EndSCHEMATC
